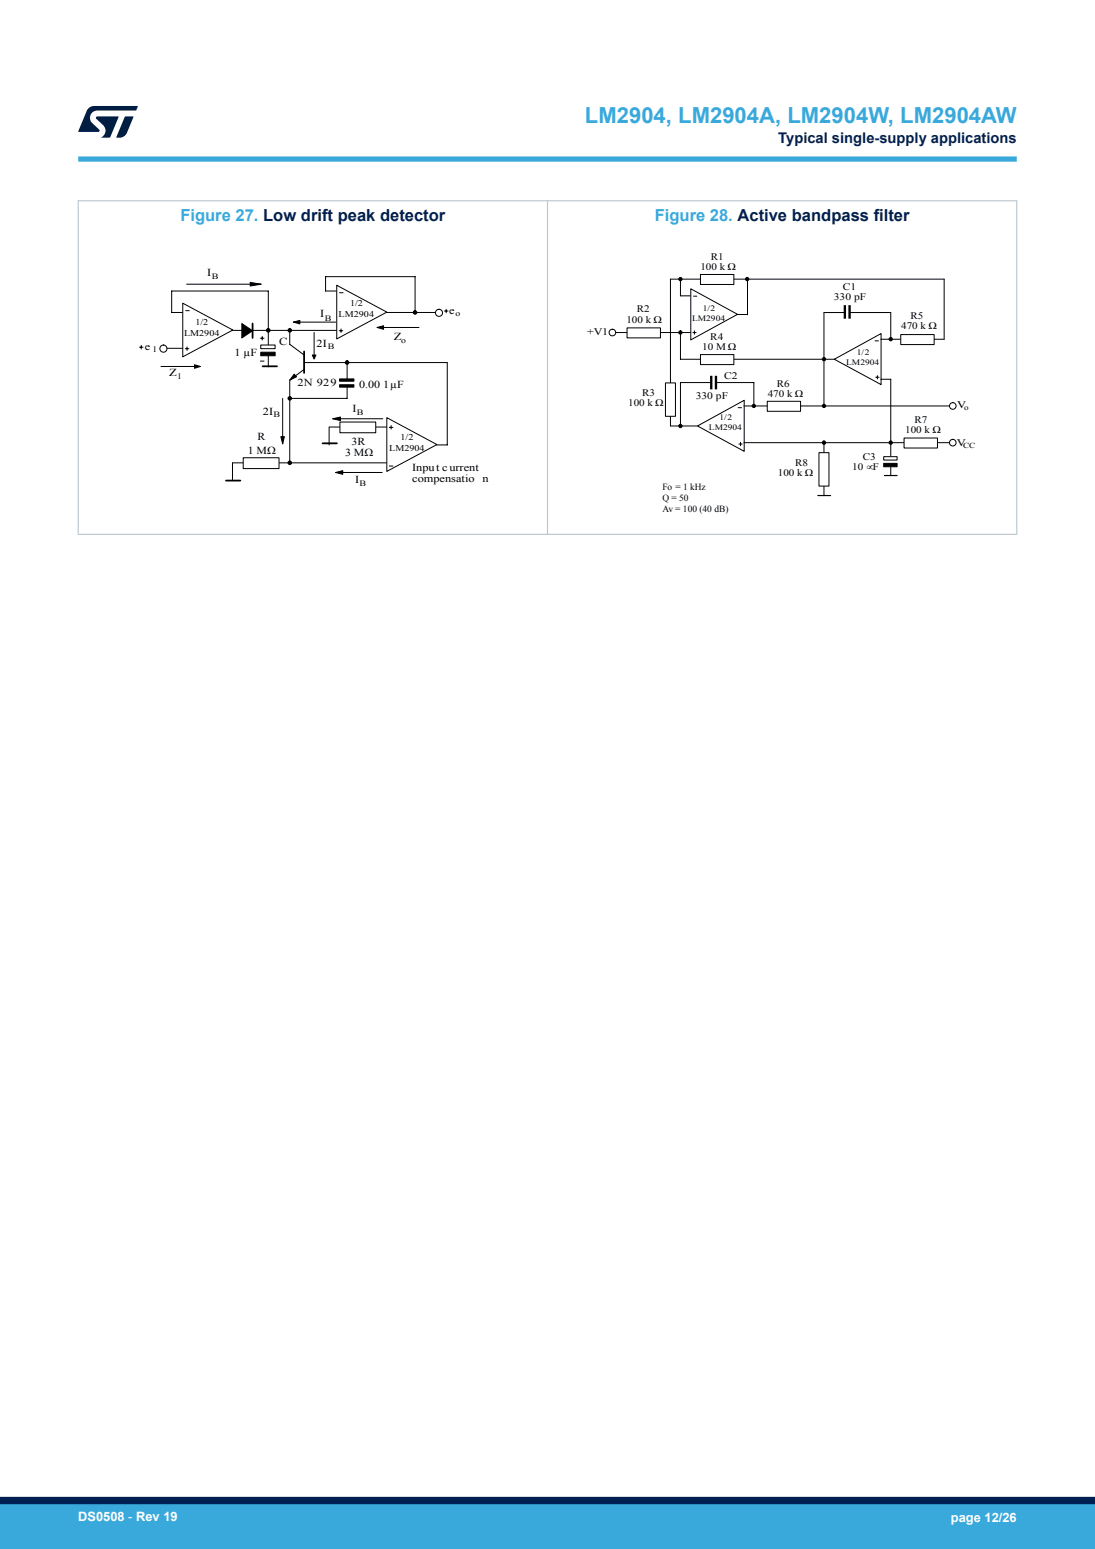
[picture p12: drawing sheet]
<svg xmlns="http://www.w3.org/2000/svg" width="210mm" height="297mm" viewBox="0 0 210 297" stroke-linecap="round" stroke-linejoin="round" font-family="sans-serif">
<path d="M55.6 66l2.7 2.1M58.3 70.8l-2.7 2.1M63.1 81.9h11.7" fill="none" stroke="#000" stroke-width=".19"/>
<path d="M58.3 67.4v4.1" fill="none" stroke="#000" stroke-width=".34"/>
<path d="M56.4 71.7l.5 .6-1.3 .6z" fill="#000" stroke="#000" stroke-width=".19"/>
<path d="M64.6 54.7l9.6 5.1-9.6 5.2z" fill="#fff" stroke="#000" stroke-width=".19"/>
<g fill="none" stroke="#000" stroke-width=".19">
<path d="M64.5 55.8h-2.1v-2.8h17.2v6.9M65.1 56.1h.7M74.1 59.9h9.6M26.8 66.6h.6M27.1 66.2v.7M58.3 69.5h27.5M66.6 69.8v3.2M66.6 74.1v2.3h-11"/>
<circle cx="79.6" cy="59.9" r=".34"/>
<circle cx="55.6" cy="63.3" r=".34"/>
<circle cx="55.6" cy="76.4" r=".34"/>
<circle cx="66.6" cy="69.5" r=".34"/>
</g>
<g fill="#000">
<circle cx="79.6" cy="59.9" r=".34"/>
<circle cx="55.6" cy="63.3" r=".34"/>
<circle cx="55.6" cy="76.4" r=".34"/>
<circle cx="66.6" cy="69.5" r=".34"/>
</g>
<g fill="#000" stroke="#000" stroke-width=".19">
<path d="M65.1 73.8h2.8v.4h-2.8z" fill-rule="evenodd"/>
<path d="M65.1 72.7h2.8v.4h-2.8z" fill-rule="evenodd"/>
</g>
<circle cx="84.2" cy="60" r=".68" fill="#fff"/>
<circle cx="84.2" cy="60" r=".68" fill="none" stroke="#000" stroke-width=".19"/>
<path d="M74.2 80.1l9.6 5.1-9.6 5.2z" fill="#fff" stroke="#000" stroke-width=".19"/>
<path d="M74.7 81.9h.7M74.7 89.4h.7M75 81.6v.7" fill="none" stroke="#000" stroke-width=".19"/>
<path d="M65.2 80.9h6.9v2.1h-6.9z" fill-rule="evenodd" fill="#fff" stroke="#000" stroke-width=".19"/>
<path d="M35.8 54.5h14.3M43.9 63.3h20.6M55.6 73v15.7M55.6 63.3v2.8M56.3 61.8h8.1M85.8 69.5v15.8h-2.1M44.6 88.7h29.5M63.1 81.9v3.4M63.8 80.3h9.6M64.4 90.6h8.9" fill="none" stroke="#000" stroke-width=".19"/>
<path d="M48 54.1l2.1 .4-2.1 .3zM56.3 61.8l1.2-.4v.7zM63.8 80.3l1.5-.3v.6zM64.4 90.6l1.3-.4v.7z" fill="#000" stroke="#000" stroke-width=".19"/>
<path d="M35.1 58.1l9.6 5.2-9.6 5.1z" fill="#fff" stroke="#000" stroke-width=".19"/>
<path d="M35.6 59.6h.7M85.2 59.6h.7M85.6 59.3v.7M35.5 66.9h.7M35.9 66.5v.7M65.1 63.4h.6M65.4 63.1v.6M72.3 62.8h8.1" fill="none" stroke="#000" stroke-width=".19"/>
<g fill="#000" stroke="#000" stroke-width=".19">
<path d="M72.3 62.8l1.3-.3v.6z"/>
<path d="M50 67.5h2.8v.7h-2.8z" fill-rule="evenodd"/>
</g>
<path d="M50 66.2h2.8v.7h-2.8z" fill-rule="evenodd" fill="#fff" stroke="#000" stroke-width=".19"/>
<circle cx="51.4" cy="63.3" r=".34" fill="#000"/>
<g fill="none" stroke="#000" stroke-width=".19">
<path d="M35 59.9h-2.1v-4.1h18.6v10.3M30.9 66.8h4.1M51.5 68.3v2"/>
<circle cx="51.4" cy="63.3" r=".34"/>
</g>
<path d="M46.4 62l2 1.4-2 1.4z" fill="#000" stroke="#000" stroke-width=".19"/>
<path d="M48.4 62v2.8" fill="none" stroke="#000" stroke-width=".34"/>
<circle cx="31.3" cy="66.8" r=".69" fill="#fff"/>
<g fill="none" stroke="#000" stroke-width=".19">
<path d="M30.9 70.3h7.5M60.2 63.7v4.7"/>
<circle cx="31.3" cy="66.8" r=".69"/>
<circle cx="55.6" cy="88.7" r=".34"/>
</g>
<path d="M37.3 69.9l1.1 .4-1.1 .3zM59.9 68.1h.7l-.4 .7z" fill="#000" stroke="#000" stroke-width=".19"/>
<circle cx="55.6" cy="88.7" r=".34" fill="#000"/>
<path d="M46.6 87.8h6.9v2h-6.9z" fill-rule="evenodd" fill="#fff" stroke="#000" stroke-width=".19"/>
<path d="M49.9 69.2h.7M49.9 64.8h.7M50.3 64.5v.7M54.2 76.4v8.7M44.6 88.7v3.5" fill="none" stroke="#000" stroke-width=".19"/>
<path d="M53.9 83.7h.6l-.3 1.4z" fill="#000" stroke="#000" stroke-width=".19"/>
<path d="M50.4 70.2h2.7M43.3 92.1h2.8M61.9 85h2.7" fill="none" stroke="#000" stroke-width=".34"/>
<path d="M132.5 55.4l8.9 4.9-8.9 4.9z" fill="#fff" stroke="#000" stroke-width=".19"/>
<circle cx="130.5" cy="53.5" r=".32" fill="#000"/>
<g fill="none" stroke="#000" stroke-width=".19">
<path d="M133 56.8h.6M132.9 63.8h.6M133.2 63.4v.7"/>
<circle cx="130.5" cy="53.5" r=".32"/>
</g>
<path d="M169.5 88.8h2.5v.7h-2.5z" fill-rule="evenodd" fill="#000" stroke="#000" stroke-width=".19"/>
<path d="M169.5 87.6h2.5v.6h-2.5z" fill-rule="evenodd" fill="#fff" stroke="#000" stroke-width=".19"/>
<path d="M128.6 53.5h52.5M130.5 53.5v3.2h1.9" fill="none" stroke="#000" stroke-width=".19"/>
<path d="M134.3 52.6h6.4v1.9h-6.4z" fill-rule="evenodd" fill="#fff" stroke="#000" stroke-width=".19"/>
<circle cx="143.3" cy="53.5" r=".32" fill="#000"/>
<g fill="none" stroke="#000" stroke-width=".19">
<path d="M143.4 53.7v6.7M117.7 63.8h14.7M141.4 60.3h2"/>
<circle cx="143.3" cy="53.5" r=".32"/>
</g>
<path d="M120.3 62.9h6.4v1.9h-6.4z" fill-rule="evenodd" fill="#fff" stroke="#000" stroke-width=".19"/>
<circle cx="117.4" cy="63.8" r=".63" fill="#fff"/>
<g fill="none" stroke="#000" stroke-width=".19">
<path d="M128.6 53.5v28.2M130.5 63.8v5.1h30.1"/>
<circle cx="117.4" cy="63.8" r=".63"/>
<circle cx="130.5" cy="63.8" r=".32"/>
</g>
<circle cx="130.5" cy="63.8" r=".32" fill="#000"/>
<g fill="#fff" stroke="#000" stroke-width=".19">
<path d="M134.3 68h6.4v1.9h-6.4z" fill-rule="evenodd"/>
<path d="M127.6 73.4h1.9v6.4h-1.9z" fill-rule="evenodd"/>
</g>
<path d="M136.3 73.4h-5.8v8.3" fill="none" stroke="#000" stroke-width=".19"/>
<path d="M133.8 81.7l8.9-5v9.8z" fill="#fff" stroke="#000" stroke-width=".19"/>
<g fill="none" stroke="#000" stroke-width=".19">
<path d="M137.5 73.4h7.1v4.4M141.6 78.2h.6M142.7 77.8h39.7M128.6 81.7h5.1M141.7 85.1h.6M142 84.8v.7"/>
<circle cx="144.6" cy="77.8" r=".32"/>
<circle cx="130.5" cy="81.7" r=".32"/>
</g>
<g fill="#000">
<circle cx="144.6" cy="77.8" r=".32"/>
<circle cx="130.5" cy="81.7" r=".32"/>
</g>
<path d="M147.1 76.9h6.4v2h-6.4z" fill-rule="evenodd" fill="#fff" stroke="#000" stroke-width=".19"/>
<circle cx="158" cy="77.8" r=".32" fill="#000"/>
<g fill="none" stroke="#000" stroke-width=".19">
<path d="M158 59.9v17.9"/>
<circle cx="158" cy="77.8" r=".32"/>
</g>
<path d="M160 68.9l9-4.9v9.7z" fill="#fff" stroke="#000" stroke-width=".19"/>
<g fill="none" stroke="#000" stroke-width=".19">
<path d="M158 59.9h3.9M163.1 59.9h7.7v5.1M167.8 65.4h.7M168 72.3h.6M168.3 72v.7M168.9 65h12.2"/>
<circle cx="158" cy="68.9" r=".32"/>
</g>
<circle cx="158" cy="68.9" r=".32" fill="#000"/>
<path d="M172.7 64.2h6.5v1.9h-6.5z" fill-rule="evenodd" fill="#fff" stroke="#000" stroke-width=".19"/>
<circle cx="170.8" cy="65" r=".32" fill="#000"/>
<g fill="none" stroke="#000" stroke-width=".19">
<path d="M181.1 53.5v11.5M168.9 72.7h1.9v14.7"/>
<circle cx="170.8" cy="65" r=".32"/>
</g>
<circle cx="182.7" cy="77.8" r=".63" fill="#fff"/>
<g fill="none" stroke="#000" stroke-width=".19">
<path d="M142.7 84.9h40.3"/>
<circle cx="182.7" cy="77.8" r=".63"/>
<circle cx="170.8" cy="84.9" r=".32"/>
</g>
<circle cx="170.8" cy="84.9" r=".32" fill="#000"/>
<path d="M173.4 84h6.4v1.9h-6.4z" fill-rule="evenodd" fill="#fff" stroke="#000" stroke-width=".19"/>
<circle cx="182.7" cy="84.9" r=".63" fill="#fff"/>
<g fill="none" stroke="#000" stroke-width=".19">
<path d="M158 84.9v10.2M170.8 89.4v1.9"/>
<circle cx="158" cy="84.9" r=".32"/>
<circle cx="182.7" cy="84.9" r=".63"/>
</g>
<circle cx="158" cy="84.9" r=".32" fill="#000"/>
<path d="M157.1 86.8h1.9v6.4h-1.9z" fill-rule="evenodd" fill="#fff" stroke="#000" stroke-width=".19"/>
<path d="M156.8 95h2.5v1.2h-2.5z" fill="#fff"/>
<path d="M156.8 95h2.5" fill="none" stroke="#000" stroke-width=".23"/>
<path d="M169.6 91.2h2.4v1.2h-2.4z" fill="#fff"/>
<path d="M169.6 91.2h2.4" fill="none" stroke="#000" stroke-width=".23"/>
<path d="M162 58.5v2.6M162.9 58.5v2.6M136.4 72.1v2.6M137.3 72.1v2.6" fill="none" stroke="#000" stroke-width=".45"/>
<path d="M14.9 38.5h180.2M15 38.4v64.2M105 38.4v64.2M195 38.4v64.2M14.9 102.5h180.2" fill="none" stroke="#b9c4ca" stroke-width=".21"/>
<path d="M15 30.5h180" fill="none" stroke="#39a9dc" stroke-width="1"/>
<g fill="#001e41">
<path d="M17.1 20.7l.9-.4 8.4 .1-.3 .8h-7.4a1.4 1.4 0 0 0-1.3 .8 1.4 1.4 0 0 0 .2 1.5l1.4 1.3v.4l-4 .1 1.6-4.1z"/>
<path d="M24 22.4h1.6l-1.3 3.1a1.54 1.54 0 0 1-1.4 .9l-.6-.1z"/>
<path d="M18.5 22.4h4.2l-1.6 4h-1.7a1.48 1.48 0 0 0 .4-2.4l-1.3-1.2z"/>
</g>
<g fill="#39a9dc">
<path d="M0 288.4h210v8.6h-210z" fill-rule="evenodd"/>
<path d="M-.1 288.4h210.2v4.4h-210.2z" fill-rule="evenodd"/>
</g>
<path d="M0 287.7h210" fill="none" stroke="#002052" stroke-width="1.4"/>
<text font-size="4.2" fill="#39a9dc" x="112.2" y="23.5">LM2904, LM2904A, LM2904W, LM2904AW</text>
<g font-size="3.2" fill="#39a9dc">
<text x="34.6" y="42.4">Figure 27. Low drift peak detector</text>
<text x="125.6" y="42.4">Figure 28. Active bandpass filter</text>
</g>
<text font-size="2.8" fill="#002052" x="149.3" y="27.5">Typical single-supply applications</text>
<g font-size="2.5" fill="#fff">
<text x="15" y="291.6">DS0508 - Rev 19</text>
<text x="182.4" y="291.9">page 12/26</text>
</g>
<g font-size="2.1">
<text x="39.7" y="52.9">I</text>
<text x="61.4" y="60.9">I</text>
<text x="75.5" y="65.1">Z</text>
<text x="86.1" y="60.2">e</text>
<text x="27.8" y="67">e</text>
<text x="44.9" y="68.2">1 µF</text>
<text x="53.5" y="66.1">C</text>
<text x="60.7" y="66.5">2I</text>
<text x="32.5" y="72.1">Z</text>
<text x="57.1" y="74">2N 929</text>
<text x="68.9" y="74.4">0.00</text>
<text x="73.5" y="74.4">1µF</text>
<text x="50.4" y="79.5">2I</text>
<text x="67.6" y="79">I</text>
<text x="47.5" y="87">1 MΩ</text>
<text x="49.4" y="84.4">R</text>
<text x="66.2" y="87.4">3 MΩ</text>
<text x="67.4" y="85.3">3R</text>
<text x="68.1" y="92.6">I</text>
<text x="79" y="90.4">Input current</text>
<text x="79" y="92.4">compensatio</text>
<text x="92.5" y="92.4">n</text>
</g>
<g font-size="1.9">
<text x="134.3" y="51.7">100 k Ω</text>
<text x="136.3" y="49.8">R1</text>
<text x="122.1" y="59.9">R2</text>
<text x="159.9" y="57.5">330 pF</text>
<text x="161.6" y="55.6">C1</text>
<text x="112.6" y="64.2">+V1</text>
<text x="120.1" y="61.8">100 k Ω</text>
<text x="136.2" y="65.3">R4</text>
<text x="172.8" y="63.1">470 k Ω</text>
<text x="174.6" y="61.1">R5</text>
<text x="134.7" y="67.2">10 MΩ</text>
<text x="120.5" y="77.8">100 k Ω</text>
<text x="123.1" y="75.8">R3</text>
<text x="133.4" y="76.6">330 pF</text>
<text x="138.9" y="72.8">C2</text>
<text x="147.2" y="76">470 k Ω</text>
<text x="149" y="74.1">R6</text>
<text x="173.6" y="83">100 k Ω</text>
<text x="175.4" y="81">R7</text>
<text x="183.5" y="78.3">V</text>
<text x="152.5" y="89.4">R8</text>
<text x="165.5" y="88.1">C3</text>
<text x="183.5" y="85.4">V</text>
<text x="149.2" y="91.3">100 k Ω</text>
<text x="163.5" y="90.1">10 µF</text>
</g>
<g font-size="1.8">
<text x="127" y="94">Fo = 1 kHz</text>
<text x="127" y="96.1">Q = 50</text>
<text x="127" y="98.2">Av = 100 (40 dB)</text>
</g>
<g font-size="1.7">
<text x="67.1" y="58.7">1/2</text>
<text x="35.3" y="64.4">LM2904</text>
<text x="37.5" y="62.3">1/2</text>
<text x="64.9" y="60.8">LM2904</text>
<text x="74.6" y="86.4">LM2904</text>
<text x="76.8" y="84.4">1/2</text>
</g>
<g font-size="1.6">
<text x="40.6" y="53.5">B</text>
<text x="134.8" y="59.5">1/2</text>
<text x="62.3" y="61.5">B</text>
<text x="76.9" y="65.7">o</text>
<text x="87.3" y="60.7">o</text>
<text x="132.7" y="61.5">LM2904</text>
<text x="29.4" y="67.5">I</text>
<text x="62.9" y="66.9">B</text>
<text x="162.3" y="70">LM2904</text>
<text x="164.3" y="68.1">1/2</text>
<text x="34.2" y="72.7">I</text>
<text x="52.5" y="79.9">B</text>
<text x="68.5" y="79.6">B</text>
<text x="136" y="82.5">LM2904</text>
<text x="138" y="80.5">1/2</text>
<text x="68.9" y="93.2">B</text>
</g>
<g font-size="1.5">
<text x="184.9" y="78.5">o</text>
<text x="184.7" y="86">CC</text>
</g>
</svg>
